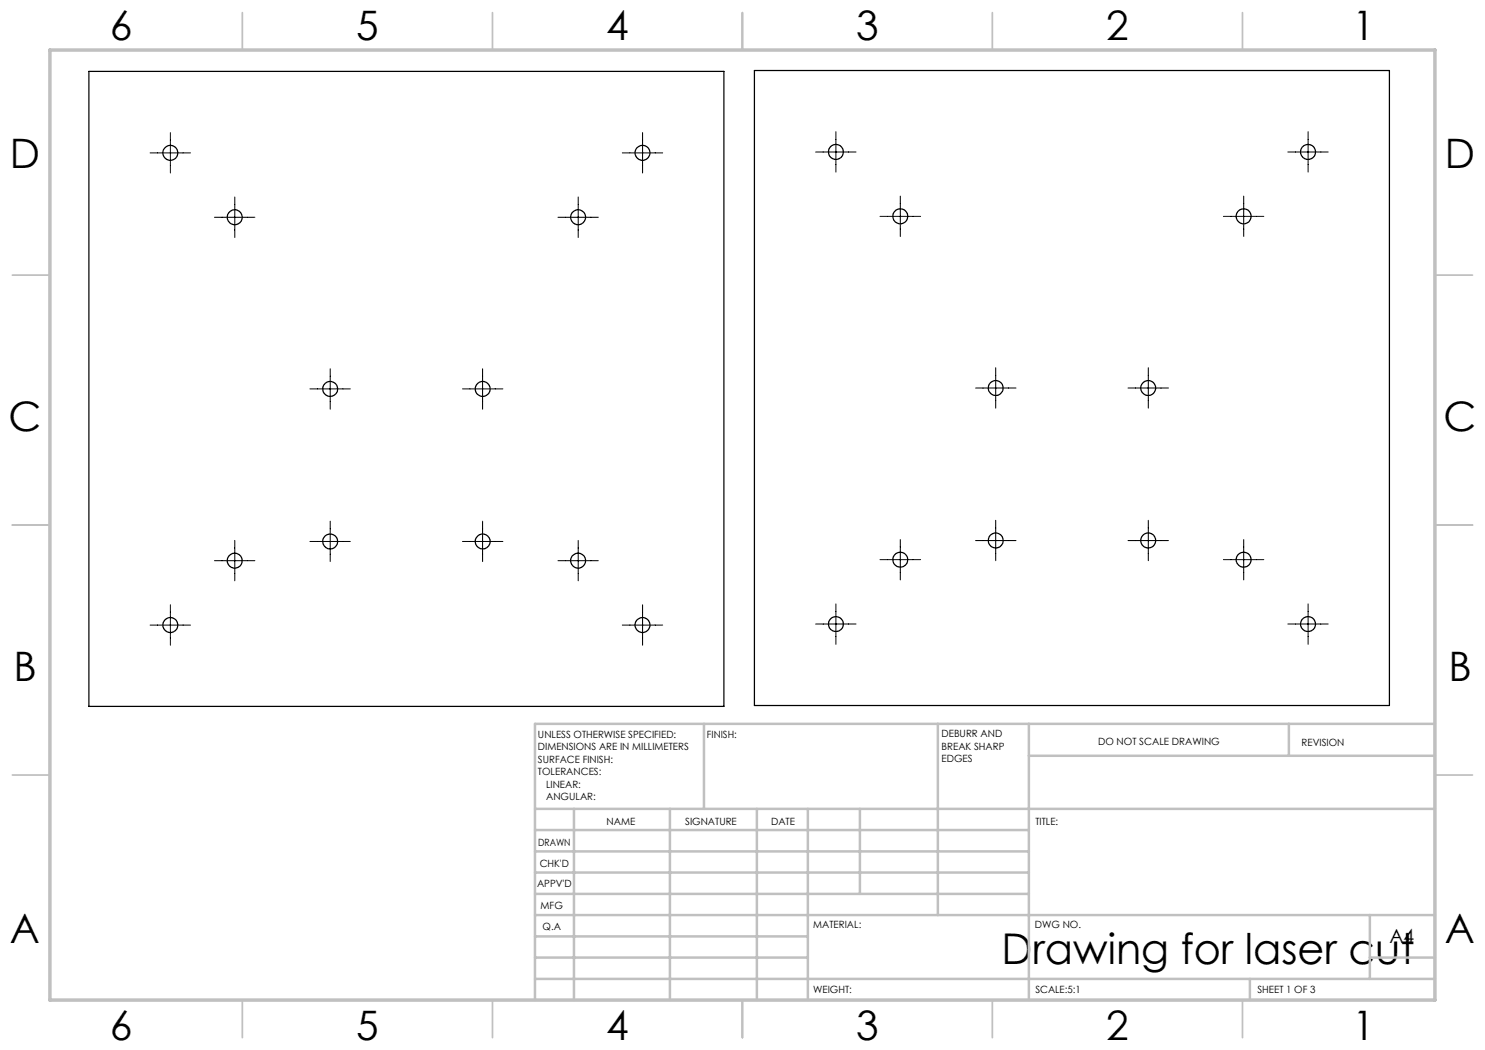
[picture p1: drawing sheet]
<svg xmlns="http://www.w3.org/2000/svg" width="297mm" height="210mm" viewBox="0 0 297 210" stroke-linecap="round" stroke-linejoin="round" font-family="sans-serif">
<g fill="none" stroke="#000" stroke-width=".2">
<path d="M30 30.6h8.1M34.1 26.5v8.1M47 39.4v8.1M115.6 39.4v8.1M124.5 30.6h8M128.5 26.5v8.1M163.1 30.4h8.1M167.2 26.3v8.1M180.1 39.2v8.1M248.7 39.2v8.1M257.6 30.4h8M261.6 26.3v8.1"/>
<path d="M42.9 43.5h8.1M111.6 43.5h8.1M176 43.3h8.1M244.7 43.3h8.1M62 77.8h8.1M66 73.8v8M92.5 77.8h8.1M96.5 73.8v8M195.1 77.6h8.1M199.1 73.5v8.1M225.6 77.6h8.1M229.7 73.5v8.1"/>
<path d="M42.9 112.1h8.1M47 108.1v8.1M62 108.3h8.1M66 104.2v8.1M92.5 108.3h8.1M96.5 104.2v8.1M111.6 112.1h8.1M115.6 108.1v8.1M176 111.9h8.1M180.1 107.9v8.1M195.1 108.1h8.1M199.1 104.1v8"/>
<path d="M225.6 108.1h8.1M229.7 104.1v8M244.7 111.9h8.1M248.7 107.9v8.1M30 125h8.1M34.1 121v8M124.5 125h8M128.5 121v8M163.1 124.8h8.1M167.2 120.8v8.1M257.6 124.8h8M261.6 120.8v8.1"/>
</g>
<g fill="none" stroke="#c0c0c0" stroke-width=".35">
<path d="M48.5 2.5v7.5M98.5 2.5v7.5M148.5 2.5v7.5M198.5 2.5v7.5M248.5 2.5v7.5M2.5 55h7.5M287 55h7.5M2.5 105h7.5M287 105h7.5M2.5 155h7.5M287 155h7.5M48.5 200v7.5"/>
<path d="M98.5 200v7.5M148.5 200v7.5M198.5 200v7.5M248.5 200v7.5"/>
</g>
<g fill="none" stroke="#c0c0c0" stroke-width=".5">
<path d="M140.8 144.8v17M187.6 144.8v38.2M205.8 144.8v55.2M205.8 151.2h81.2M257.8 144.8v6.4M287 144.8h-180v55.2M107 161.8h180M107 178.8h98.8M107 174.5h98.8M107 170.3h98.8M107 166h98.8M114.8 161.8v38.2"/>
<path d="M134 161.8v38.2M151.4 161.8v38.2M161.6 161.8v38.2M172 161.8v17M107 195.8h180M107 191.5h54.6M107 187.3h54.6M107 183h180M250 195.8v4.2M274 191.5h13M274 183v12.8"/>
</g>
<path d="M10 10h277v190h-277z" fill="none" stroke="#c0c0c0" stroke-width=".7"/>
<g fill="none" stroke="#000" stroke-width=".25">
<path d="M17.8 14.3h127v127h-127zM150.9 14.1h127v127h-127z"/>
<circle cx="34.1" cy="30.6" r="1.51"/>
<circle cx="128.5" cy="30.6" r="1.5"/>
<circle cx="167.2" cy="30.4" r="1.51"/>
<circle cx="261.6" cy="30.4" r="1.51"/>
<circle cx="47" cy="43.4" r="1.51"/>
<circle cx="115.6" cy="43.4" r="1.5"/>
<circle cx="180.1" cy="43.3" r="1.51"/>
<circle cx="248.7" cy="43.3" r="1.5"/>
<circle cx="66" cy="77.8" r="1.51"/>
<circle cx="96.5" cy="77.8" r="1.5"/>
<circle cx="199.1" cy="77.6" r="1.49"/>
<circle cx="229.6" cy="77.6" r="1.48"/>
<circle cx="47" cy="112.1" r="1.51"/>
<circle cx="66" cy="108.3" r="1.49"/>
<circle cx="96.5" cy="108.3" r="1.48"/>
<circle cx="115.6" cy="112.1" r="1.5"/>
<circle cx="180.1" cy="112" r="1.51"/>
<circle cx="199.1" cy="108.1" r="1.51"/>
<circle cx="229.6" cy="108.1" r="1.5"/>
<circle cx="248.7" cy="111.9" r="1.5"/>
<circle cx="34.1" cy="125" r="1.51"/>
<circle cx="128.5" cy="125" r="1.5"/>
<circle cx="167.2" cy="124.8" r="1.51"/>
<circle cx="261.6" cy="124.8" r="1.51"/>
</g>
<text font-size="8.5" x="200.3" y="192.7">Drawing for laser cut</text>
<g font-size="8.1">
<text x="22" y="8">6</text>
<text x="71.2" y="8">5</text>
<text x="121.2" y="8">4</text>
<text x="171.3" y="8">3</text>
<text x="221.3" y="8">2</text>
<text x="270.5" y="8">1</text>
<text x="2" y="33.6">D</text>
<text x="289" y="33.6">D</text>
<text x="1.7" y="86.1">C</text>
<text x="288.7" y="86.1">C</text>
<text x="2.7" y="136.1">B</text>
<text x="289.7" y="136.1">B</text>
<text x="2" y="188.6">A</text>
<text x="289" y="188.6">A</text>
<text x="22" y="208">6</text>
<text x="71.2" y="208">5</text>
<text x="121.2" y="208">4</text>
<text x="171.3" y="208">3</text>
<text x="221.3" y="208">2</text>
<text x="270.5" y="208">1</text>
</g>
<text font-size="3.9" x="277.9" y="188.5">A4</text>
<g font-size="2">
<text x="107.6" y="147.6">UNLESS OTHERWISE SPECIFIED:</text>
<text x="141.4" y="147.6">FINISH:</text>
<text x="188.3" y="147.5">DEBURR AND</text>
<text x="188.3" y="150">BREAK SHARP</text>
<text x="219.6" y="149">DO NOT SCALE DRAWING</text>
<text x="260.3" y="149.2">REVISION</text>
<text x="107.6" y="150.1">DIMENSIONS ARE IN MILLIMETERS</text>
<text x="107.6" y="152.6">SURFACE FINISH:</text>
<text x="107.6" y="155.1">TOLERANCES:</text>
<text x="188.3" y="152.5">EDGES</text>
<text x="109.2" y="157.6">LINEAR:</text>
<text x="109.2" y="160.1">ANGULAR:</text>
<text x="121.3" y="165">NAME</text>
<text x="137" y="164.9">SIGNATURE</text>
<text x="154.2" y="164.9">DATE</text>
<text x="207.1" y="164.9">TITLE:</text>
<text x="107.6" y="169.1">DRAWN</text>
<text x="107.9" y="173.3">CHK'D</text>
<text x="107.4" y="177.4">APPV'D</text>
<text x="108.1" y="181.8">MFG</text>
<text x="108.5" y="186">Q.A</text>
<text x="162.6" y="185.5">MATERIAL:</text>
<text x="207" y="185.5">DWG NO.</text>
<text x="162.6" y="198.5">WEIGHT:</text>
<text x="207.1" y="198.6">SCALE:5:1</text>
<text x="251.5" y="198.6">SHEET 1 OF 3</text>
</g>
</svg>
